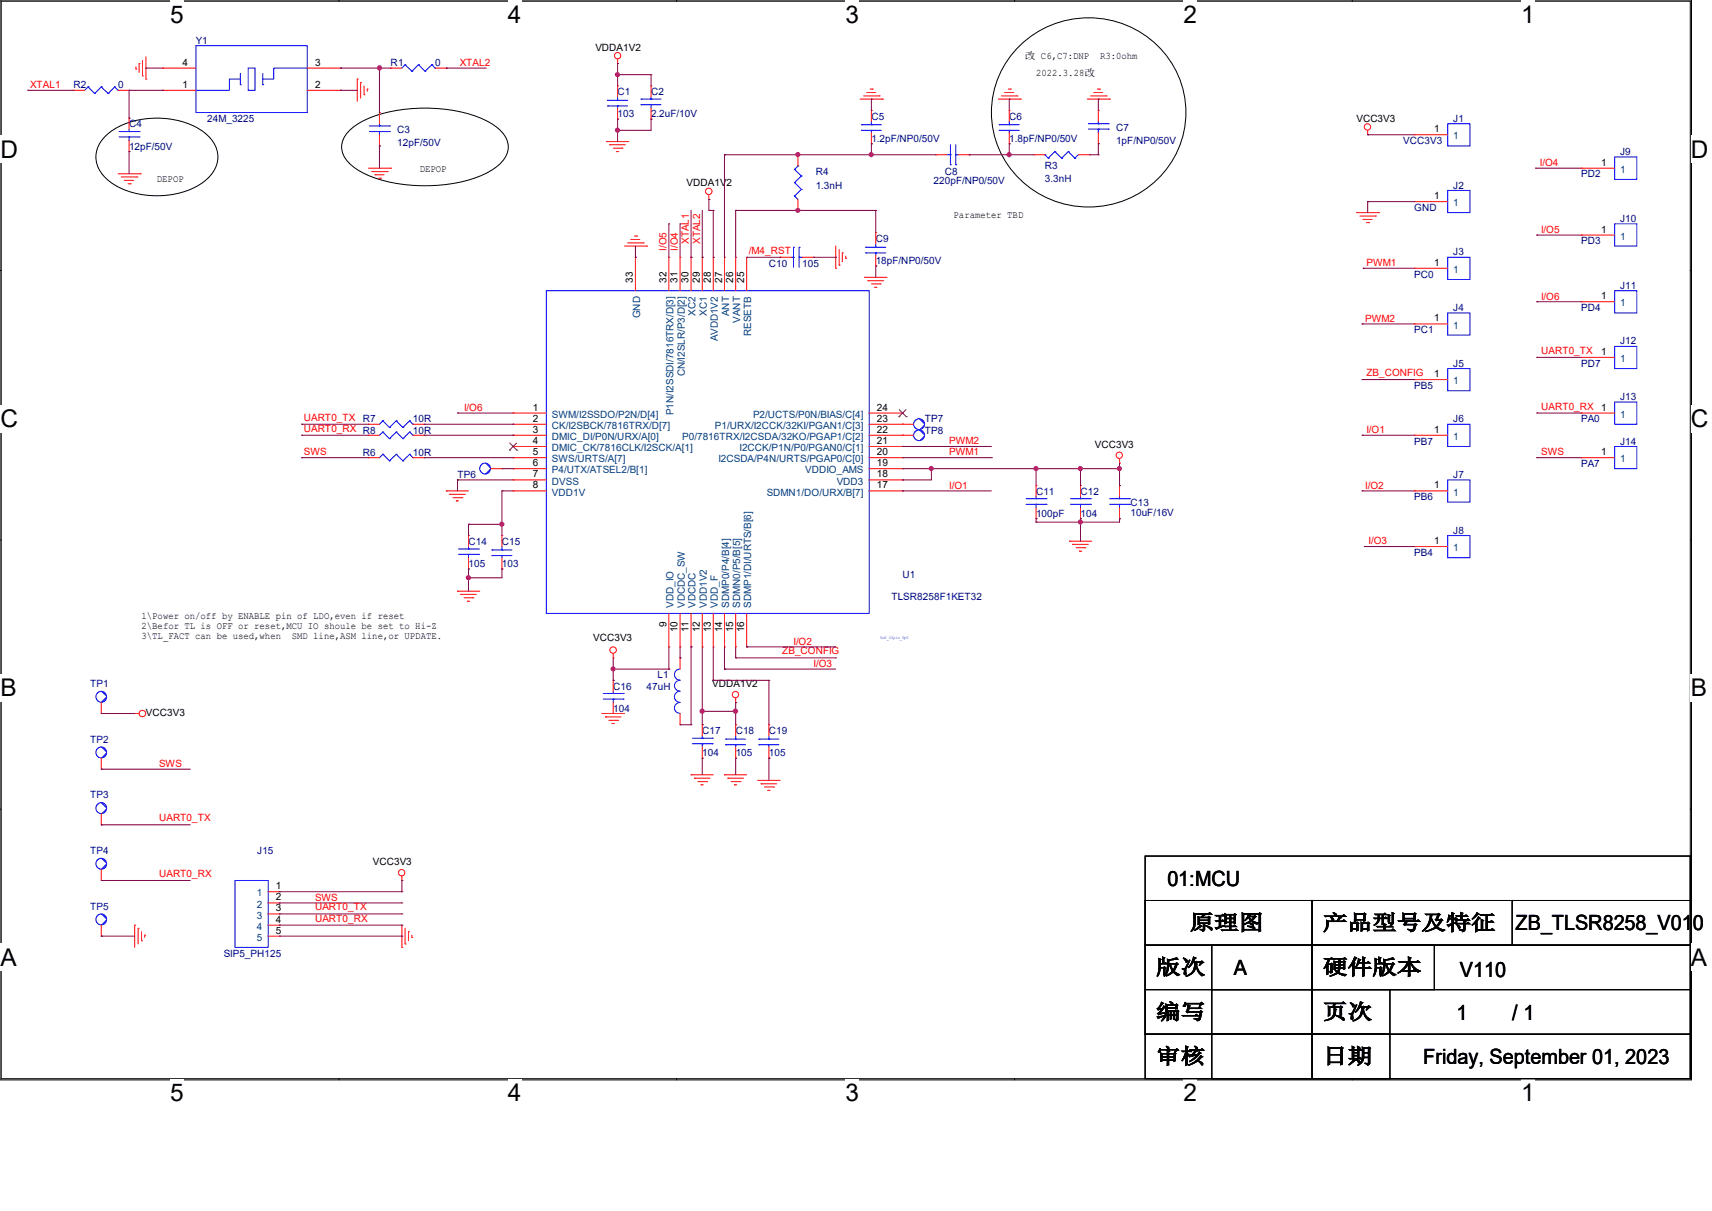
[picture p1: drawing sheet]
# OrCAD Capture schematic M05_V1.0.DSN
size B

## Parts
C1  103  [C0402]
C2  2.2uF/10V  [C0603]
C3  12pF/50V  [C0402]
C4  12pF/50V  [C0402]
C5  1.2pF/NP0/50V  [C0402]
C6  1.8pF/NP0/50V  [C0402]
C7  1pF/NP0/50V  [C0402]
C8  220pF/NP0/50V  [C0402]
C9  18pF/NP0/50V  [C0402]
C10  105  [C0402]
C11  100pF  [C0402]
C12  104  [C0402]
C13  10uF/16V  [C0805]
C14  105  [C0402]
C15  103  [C0402]
C16  104  [C0402]
C17  104  [C0402]
C18  105  [C0402]
C19  105  [C0402]
J1  VCC3V3  [zb_pin1]
J2  GND  [zb_pin1]
J3  PC0  [zb_pin1]
J4  PC1  [zb_pin1]
J5  PB5  [zb_pin1]
J6  PB7  [zb_pin1]
J7  PB6  [zb_pin1]
J8  PB4  [zb_pin1]
J9  PD2  [zb_pin1]
J10  PD3  [zb_pin1]
J11  PD4  [zb_pin1]
J12  PD7  [zb_pin1]
J13  PA0  [zb_pin1]
J14  PA7  [zb_pin1]
J15  SIP5_PH125  [Wsip5_ph125]
L1  47uH  [L0806]
M1  MARK  [MARK]
M2  MARK  [MARK]
R1  0  [R0402]
R2  0  [R0402]
R3  3.3nH  [R0402]
R4  1.3nH  [R0402]
R6  10R  [R0402]
R7  10R  [R0402]
R8  10R  [R0402]
TP1  TP1_00MM-2_20MM  [TP1_00MM-2_20MM]
TP2  TP1_00MM-2_20MM  [TP1_00MM-2_20MM]
TP3  TP1_00MM-2_20MM  [TP1_00MM-2_20MM]
TP4  TP1_00MM-2_20MM  [TP1_00MM-2_20MM]
TP5  TP1_00MM-2_20MM  [TP1_00MM-2_20MM]
TP6  TP1_00MM-2_20MM  [TP1_00MM-2_20MM]
TP7  TP1_00MM-2_20MM  [TP1_00MM-2_20MM]
TP8  TP1_00MM-2_20MM  [TP1_00MM-2_20MM]
U1  TLSR8258F1KET32  [QFN32_5X5]
Y1  24M_3225  [Y_SMCE3225]

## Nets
GND: C1.1 C2.2 C3.2 C4.2 C5.2 C6.2 C7.1 C9.1 C10.2 C11.2 C12.2 C13.2 C14.2 C15.1 C16.2 C17.2 C18.1 C19.1 J2.1 J15.5 TP5.1 U1.7(DVSS) U1.33(GND) Y1.2 Y1.4
VCC3V3: C11.1 C12.1 C13.1 C16.1 J1.1 J15.1 TP1.1 U1.9(VDD_IO) U1.18(VDD3) U1.19(VDDIO_AMS)
VDDA1V2: C1.2 C2.1 C17.1 C18.2 U1.12(VDD1V2) U1.28(AVDD1V2)
/M4_RST: C10.1 U1.25(RESETB)
I/O1: J6.1 U1.17(SDMN1/DO/URX/B[7])
I/O2: J7.1 U1.16(SDMP1/DI/URTS/B[6])
I/O3: J8.1 U1.14(SDMP0/P4/B[4])
I/O4: J9.1 U1.31(CN/I2SLR/P3/D[2])
I/O5: J10.1 U1.32(P1N/I2SSDI/7816TRX/D[3])
I/O6: J11.1 U1.1(SWM/I2SSDO/P2N/D[4])
PWM1: J3.1 U1.20(I2CSDA/P4N/URTS/PGAP0/C[0])
PWM2: J4.1 U1.21(I2CCK/P1N/P0/PGAN0/C[1])
SWS: J14.1 J15.2 R6.1 TP2.1
UART0_RX: J13.1 J15.4 R8.1 TP4.1
UART0_TX: J12.1 J15.3 R7.1 TP3.1
XTAL1: R2.1 U1.30(XC2)
XTAL2: R1.2 U1.29(XC1)
ZB_CONFIG: J5.1 U1.15(SDMN0/P5/B[5])
N76792: C6.1 C8.1 R3.2
N76796: C5.1 C8.2 R4.2 U1.27(ANT)
N76808: C9.2 R4.1 U1.26(VANT)
N76860: C7.2 R3.1
N79833: C4.1 R2.2 Y1.1
N79893: C3.1 R1.1 Y1.3
N16777615: C14.1 C15.2 U1.8(VDD1V)
N16777965: L1.2 U1.10(VDCDC_SW)
N16777970: L1.1 U1.11(VDCDC)
N16778158: C19.2 U1.13(VDD_F)
N16781038: TP6.1 U1.6(P4/UTX/ATSEL2/B[1])
N16781977: R7.2 U1.2(CK/I2SBCK/7816TRX/D[7])
N16781980: R8.2 U1.3(DMIC_DI/P0N/URX/A[0])
N16781987: R6.2 U1.5(SWS/URTS/A[7])
N16783528: TP7.1 U1.23(P1/URX/I2CCK/32KI/PGAN1/C[3])
N16783530: TP8.1 U1.22(P0/7816TRX/I2CSDA/32KO/PGAP1/C[2])

Not connected (* = marked no-connect by the designer): M1 1*; M2 1*; U1 4(DMIC_CK/7816CLK/I2SCK/A[1])* 24(P2/UCTS/P0N/BIAS/C[4])*

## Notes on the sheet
- 改 C6,C7:DNP  R3:0ohm
- 2022.3.28改
- DEPOP
- DEPOP
- Parameter TBD
- 1\Power on/off by ENABLE pin of LDO,even if reset
  2\Befor TL is OFF or reset,MCU IO shoule be set to Hi-Z
  3\TL_FACT can be used,when  SMD line,ASM line,or UPDATE.
- Mark
